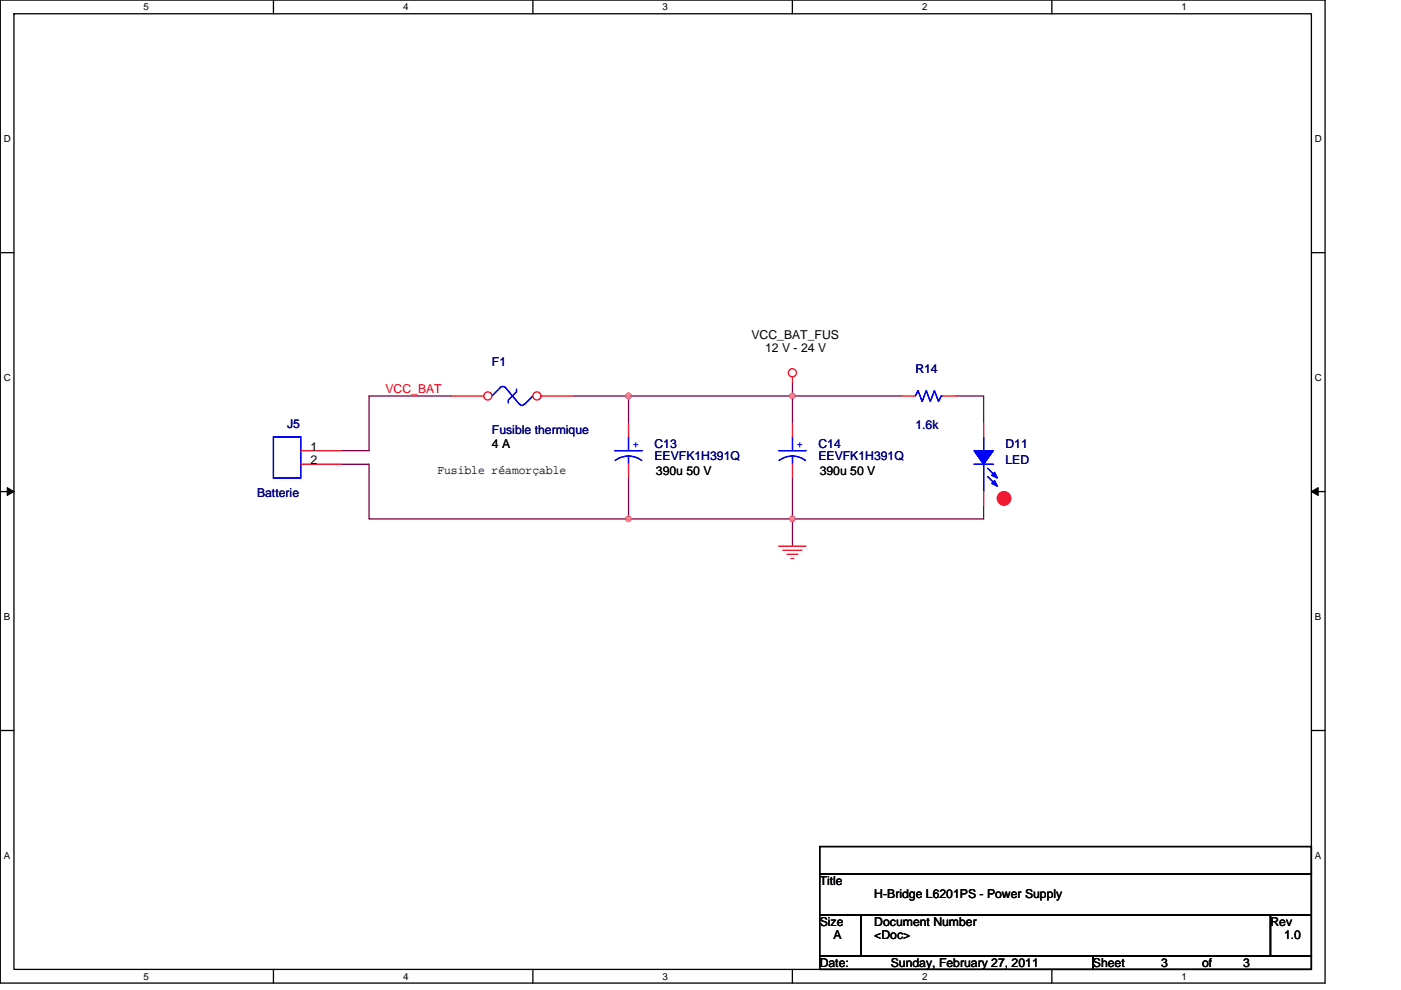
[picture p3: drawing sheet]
<svg xmlns="http://www.w3.org/2000/svg" width="297mm" height="210mm" viewBox="0 0 297 210" stroke-linecap="round" stroke-linejoin="round" font-family="sans-serif">
<path d="M.1 0h280.8v208.5h-280.8zM3 2.9h275v202.7h-275z" fill="none" stroke="#000" stroke-width=".28"/>
<g fill="#fff">
<path d="M30.5 .3h1.1v2.3h-1.1z"/>
<path d="M30.5 205.9h1.1v2.3h-1.1z"/>
</g>
<path d="M58 0v2.9M58 205.6v2.9" fill="none" stroke="#000" stroke-width=".28"/>
<g fill="#fff">
<path d="M85.5 .3h1.1v2.3h-1.1z"/>
<path d="M85.5 205.9h1.1v2.3h-1.1z"/>
</g>
<path d="M113 0v2.9M113 205.6v2.9" fill="none" stroke="#000" stroke-width=".28"/>
<g fill="#fff">
<path d="M140.5 .3h1.1v2.3h-1.1z"/>
<path d="M140.5 205.9h1.1v2.3h-1.1z"/>
</g>
<path d="M168 0v2.9M168 205.6v2.9" fill="none" stroke="#000" stroke-width=".28"/>
<g fill="#fff">
<path d="M195.5 .3h1.2v2.3h-1.2z"/>
<path d="M195.5 205.9h1.2v2.3h-1.2z"/>
</g>
<path d="M223 0v2.9M223 205.6v2.9" fill="none" stroke="#000" stroke-width=".28"/>
<g fill="#fff">
<path d="M250.5 .3h1.2v2.3h-1.2z"/>
<path d="M250.5 205.9h1.2v2.3h-1.2z"/>
<path d="M.8 28.3h1.5v2.3h-1.5z"/>
<path d="M278.8 28.3h1.5v2.3h-1.5z"/>
<path d="M.8 78.9h1.5v2.3h-1.5z"/>
<path d="M278.8 78.9h1.5v2.3h-1.5z"/>
</g>
<path d="M.1 53.6h2.9M278 53.6h2.9" fill="none" stroke="#000" stroke-width=".28"/>
<g fill="#fff">
<path d="M.8 129.6h1.4v2.3h-1.4z"/>
<path d="M278.8 129.6h1.4v2.3h-1.4z"/>
</g>
<path d="M.1 104.3h2.9M278 104.3h2.9" fill="none" stroke="#000" stroke-width=".28"/>
<path d="M1.5 103.4l1.5 .9-1.5 .8zM278 104.3l1.5-.9v1.7z" fill="#000" stroke="#000" stroke-width=".21"/>
<g fill="#fff">
<path d="M.8 180.3h1.4v2.3h-1.4z"/>
<path d="M278.8 180.3h1.4v2.3h-1.4z"/>
</g>
<path d="M.1 154.9h2.9M278 154.9h2.9M173.8 179.6h104.2v5.7h-104.2zM173.8 194h8.7v8.7h-8.7zM173.8 185.3h104.2v8.7h-104.2zM182.5 194h86.9v8.7h-86.9zM269.4 194h8.6v8.7h-8.6zM173.8 202.7h57.9v2.9h-57.9zM231.7 202.7h46.3v2.9h-46.3z" fill="none" stroke="#000" stroke-width=".28"/>
<path d="M72.5 98.5h5.7v11.6h55.1M95.6 84h-17.4v11.6h-5.7M121.7 84h11.6v5.8M133.3 84h34.7M168 84v5.8M168 81.1v2.9M168 84h23.2M202.8 84h5.8v5.8M133.3 101.4v8.7M168 101.4v14.4M208.6 107.2v2.9h-75.3" fill="none" stroke="#800040" stroke-width=".28"/>
<g fill="#f0f" stroke="#f0f" stroke-width=".28">
<circle cx="168" cy="110" r=".57"/>
<circle cx="133.2" cy="110" r=".57"/>
<circle cx="133.2" cy="84" r=".57"/>
<circle cx="168" cy="84" r=".57"/>
</g>
<g fill="none" stroke="#f00" stroke-width=".28">
<path d="M168 79.9v1.2M168 89.8v2.9M168 98.5v2.9M208.6 89.8v2.9M165.1 115.8h5.8M166 116.7h4M166.9 117.6h2.3M167.7 118.4h.6M208.6 104.3v2.9"/>
<circle cx="168" cy="79.1" r=".86"/>
</g>
<circle cx="212.9" cy="105.7" r="1.44" fill="#f00" stroke="#f00" stroke-width=".28"/>
<g fill="none" stroke="#00f" stroke-width=".28">
<path d="M106 82.2l.6-.2 .6 .2M106 82.3l-1.7 1.7M107.2 82.3l2.9 3.4M109.5 82.6v.5l-1.7 1.8v.5M110.1 85.7l.6 .3 .5-.3M113 84l-1.8 1.7M165.1 95.6h5.8M165.2 97.7l1.3-.7 1.5-.3 1.5 .3 1.3 .7M168 96.7v1.8M168 92.7v2.9M206.5 98.5h4.1M208.6 92.7v2.9"/>
<path d="M208.6 98.5v5.8M209.4 99.3l1.8 1.8M209.4 101.1l1.8 1.7"/>
</g>
<g fill="#00f" stroke="#00f" stroke-width=".28">
<path d="M206.5 95.6h4.1l-2 2.9z" fill-rule="evenodd"/>
<path d="M210.9 102l.6 1.1-1.2-.6z" fill-rule="evenodd"/>
<path d="M210.9 100.2l.6 1.2-1.2-.6z" fill-rule="evenodd"/>
<path d="M206.5 95.6h4.1l-2 2.9z" fill-rule="evenodd"/>
<path d="M210.9 102l.6 1.1-1.2-.6z" fill-rule="evenodd"/>
<path d="M210.9 100.2l.6 1.2-1.2-.6z" fill-rule="evenodd"/>
</g>
<circle cx="103.4" cy="84" r=".86" fill="#fff" stroke="#f00" stroke-width=".28"/>
<path d="M95.6 84h7" fill="none" stroke="#f00" stroke-width=".28"/>
<circle cx="113.8" cy="84" r=".86" fill="#fff" stroke="#f00" stroke-width=".28"/>
<path d="M63.8 95.6h8.7M63.8 98.5h8.7M114.7 84h7M133.3 89.8v2.9M133.3 98.5v2.9M191.2 84h2.9M199.9 84h2.9" fill="none" stroke="#f00" stroke-width=".28"/>
<path d="M58 92.7h5.8v8.7h-5.8zM130.4 95.6h5.8M130.4 97.7a4.6 4.6 0 0 1 5.7 0M133.3 96.7v1.8M133.3 92.7v2.9M194.1 84l.5-1.2 .9 2.4 .9-2.4 .8 2.4 .9-2.4 .9 2.4 .6-1.2h.3" fill="none" stroke="#00f" stroke-width=".28"/>
<g fill="#f0f" stroke="#f0f" stroke-width=".28">
<circle cx="168" cy="110" r=".57"/>
<circle cx="133.2" cy="110" r=".57"/>
<circle cx="133.2" cy="84" r=".57"/>
<circle cx="168" cy="84" r=".57"/>
</g>
<g font-size="2.6">
<text x="159.3" y="71.8">VCC_BAT_FUS</text>
<text x="162.2" y="74.7">12 V - 24 V</text>
<text x="65.8" y="95.6">1</text>
<text x="104.3" y="95">4 A</text>
<text x="65.8" y="98.4">2</text>
<text x="92.7" y="100.6">Fusible réamorçable</text>
<text x="139.1" y="100.8">390u 50 V</text>
<text x="173.8" y="100.8">390u 50 V</text>
<text x="173.8" y="187.7">Title</text>
<text x="185.4" y="190.6">H-Bridge L6201PS - Power Supply</text>
<text x="173.8" y="196.4">Size</text>
<text x="185.4" y="196.4">Document Number</text>
<text x="269.4" y="196.4">Rev</text>
<text x="176.7" y="199.3">A</text>
<text x="185.4" y="199.3">&lt;Doc&gt;</text>
<text x="272.2" y="199.3">1.0</text>
<text x="173.8" y="205">Date:</text>
<text x="188.9" y="205">Sunday, February 27, 2011</text>
<text x="231.7" y="205">Sheet</text>
<text x="246.2" y="205">3</text>
<text x="254.9" y="205">of</text>
<text x="263.6" y="205">3</text>
</g>
<g font-size="2.6" fill="#000080">
<text x="104.3" y="77.6">F1</text>
<text x="194.1" y="79.1">R14</text>
<text x="60.9" y="90.7">J5</text>
<text x="104.3" y="92.1">Fusible thermique</text>
<text x="138.8" y="95">C13</text>
<text x="173.5" y="95">C14</text>
<text x="194.1" y="91">1.6k</text>
<text x="213.2" y="95">D11</text>
<text x="138.8" y="97.6">EEVFK1H391Q</text>
<text x="173.5" y="97.6">EEVFK1H391Q</text>
<text x="213.2" y="98.5">LED</text>
<text x="54.5" y="105.4">Batterie</text>
</g>
<text font-size="2.6" fill="#f00" x="81.7" y="83.4">VCC_BAT</text>
<g font-size="2.6" fill="#00f">
<text x="134.1" y="95.1">+</text>
<text x="168.9" y="95.1">+</text>
</g>
<g font-size="2.1">
<text x="30.5" y="2.2">5</text>
<text x="85.5" y="2.2">4</text>
<text x="140.5" y="2.2">3</text>
<text x="195.5" y="2.2">2</text>
<text x="250.5" y="2.2">1</text>
<text x=".8" y="30.1">D</text>
<text x="278.8" y="30.1">D</text>
<text x=".8" y="80.8">C</text>
<text x="278.8" y="80.8">C</text>
<text x=".8" y="131.4">B</text>
<text x="278.8" y="131.4">B</text>
<text x=".8" y="182.1">A</text>
<text x="278.8" y="182.1">A</text>
<text x="30.5" y="207.8">5</text>
<text x="85.5" y="207.8">4</text>
<text x="140.5" y="207.8">3</text>
<text x="195.5" y="207.8">2</text>
<text x="250.5" y="207.8">1</text>
</g>
</svg>
